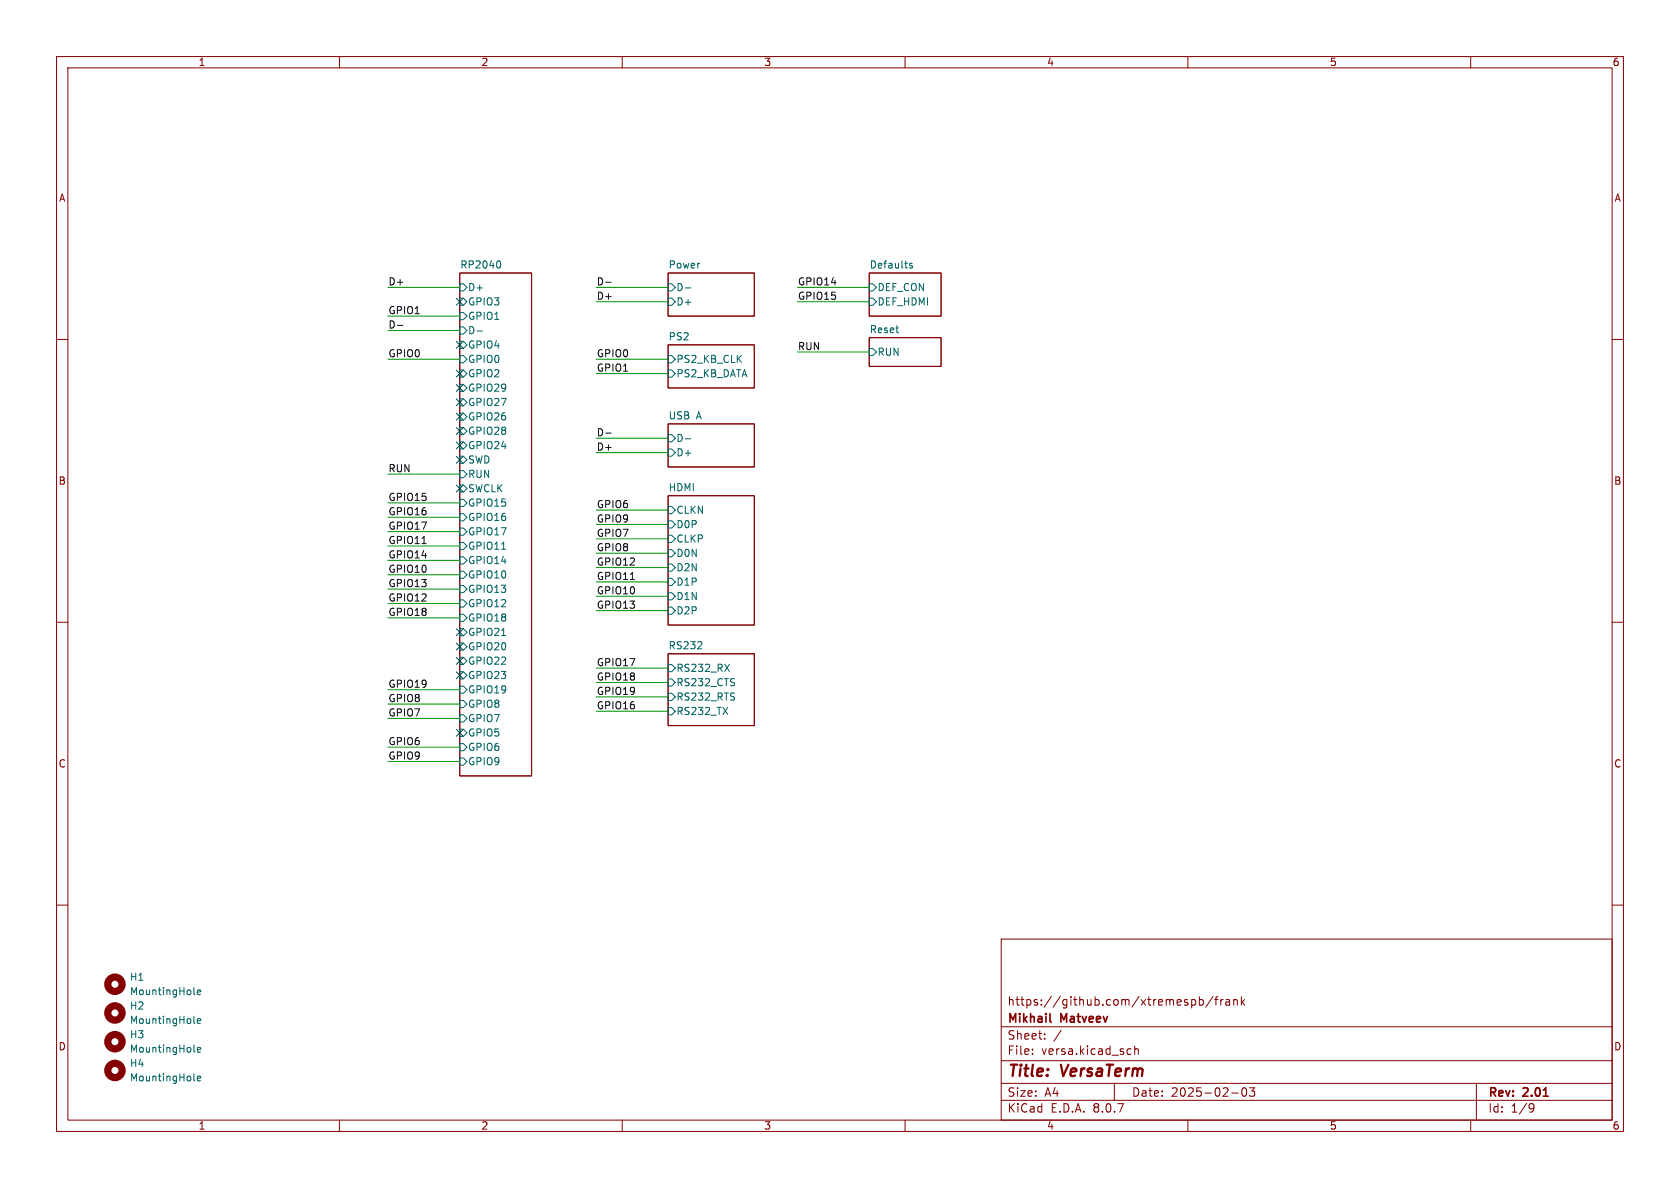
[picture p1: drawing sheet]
<svg xmlns="http://www.w3.org/2000/svg" width="297mm" height="210mm" viewBox="0 0 297 210" stroke-linecap="round" stroke-linejoin="round" font-family="sans-serif">
<g fill="none" stroke="#840000" stroke-width=".18">
<path d="M10 10h277v190h-277zM12 12h273v186h-273zM60 10v2M110 10v2M160 10v2M210 10v2M260 10v2M81.3 48.3h12.7v88.9h-12.7zM118.1 48.3h15.2v7.6h-15.2zM153.7 59.7h12.7v5.1h-12.7zM153.7 48.3h12.7v7.6h-12.7zM10 60h2"/>
<path d="M118.1 61h15.2v7.6h-15.2zM118.1 74.9h15.2v7.7h-15.2zM285 60h2M118.1 87.6h15.2v22.9h-15.2zM10 110h2M118.1 115.6h15.2v12.7h-15.2zM285 110h2M10 160h2M177 166h108v32h-108zM210.7 176.8l.4-.1 .3 .3v.4l-.2 .2h-.5M212 176.8l.5-.1 .2 .3v.4l-.1 .2h-.6M212 176.2v1.5"/>
<path d="M214.5 176.1l-1.3 2M214.7 176.7h.6M215.3 176.2l-.3 .2v1.3M215.8 176.7v1M216.2 176.7l-.2 .1-.2 .2M216.7 176.8h.6l.1 .9M217.4 177.1h-.5a.29 .29 0 0 0-.2 .3 .29 .29 0 0 0 .2 .3l.5-.1M218.1 176.8l.2-.1 .4 .1v.9M218.1 176.7v1M219.5 176.2v1.5M219.6 177.1l.4 .6M220 176.7l-.5 .6"/>
<path d="M285 160h2M60 198v2M110 198v2M160 198v2M177 194.5h108M177 191.5h108M177 187.5h108M177 181.5h108M182.5 186.3v.1M182.5 185.5v.1M184.7 183.6v.1M184.7 182.8v.1"/>
<path d="M187.6 182.1l-1.3 2M197 191.5v3M199.5 185.4l.5 .1M200 186.3l-.5 .1M200.6 185.5l.2-.1 .4 .1v.9M200.6 184.9v1.5M210 198v2M217.7 193.2h1.2M219.7 192.4l.2-.1a.81 .81 0 0 1 .6 .6 .81 .81 0 0 1-.3 .8l-.2 .1a.81 .81 0 0 1-.3-1.4zM220.9 192.3h.9l-.5 .6 .4 .1v.7l-.2 .1h-.4l-.2-.1M260 198v2M261 191.5v6.5"/>
<path d="M270.6 195.1l.5 .1a.99 .99 0 0 1-.4 1.4h-.2M271.2 195.7l-.3 .3h-.3"/>
</g>
<path d="M185.6 180.5l.2 .2" fill="none" stroke="#840000" stroke-width=".3"/>
<g fill="none" stroke="#006464" stroke-width=".18">
<path d="M81.3 50.2h.6l.6 .6-.6 .6h-.6zM81.3 52.7h.6l.6 .6-.6 .7h-.6zM81.3 55.2h.6l.6 .7-.6 .6h-.6zM81.3 57.8h.6l.6 .6-.6 .7h-.6zM84.3 58.5h1M88.2 46.1a.79 .79 0 0 1 0 1.3M118.1 50.2h.6l.7 .6-.7 .6h-.6zM118.1 52.7h.6l.7 .6-.7 .7h-.6zM121.2 50.9h.9M153.7 52.7h.6l.6 .6-.6 .7h-.6zM153.7 50.2h.6l.6 .6-.6 .6h-.6zM161.3 46.6l-.3-.1-.2 .2v.2l.5 .1v.3h-.5"/>
<path d="M81.3 60.3h.6l.6 .7-.6 .6h-.6zM81.3 62.9h.6l.6 .6-.6 .6h-.6zM81.3 65.4h.6l.6 .6-.6 .7h-.6zM81.3 67.9h.6l.6 .7-.6 .6h-.6zM81.3 70.5h.6l.6 .6-.6 .7h-.6zM81.3 73h.6l.6 .7-.6 .6h-.6zM81.3 75.6h.6l.6 .6-.6 .6h-.6zM81.3 78.1h.6l.6 .6-.6 .7h-.6zM118.1 62.9h.6l.7 .6-.7 .6h-.6zM118.1 65.4h.6l.7 .6-.7 .7h-.6zM118.1 76.8h.6l.7 .7-.7 .6h-.6zM118.1 79.4h.6l.7 .6-.7 .6h-.6z"/>
<path d="M121.2 77.6h.9M153.7 61.6h.6l.6 .6-.6 .7h-.6zM81.3 80.6h.6l.6 .7-.6 .6h-.6zM81.3 83.2h.6l.6 .6-.6 .7h-.6zM81.3 85.7h.6l.6 .7-.6 .6h-.6zM81.3 88.3h.6l.6 .6-.6 .6h-.6zM81.3 90.8h.6l.6 .6-.6 .7h-.6zM81.3 93.3h.6l.6 .7-.6 .6h-.6zM81.3 95.9h.6l.6 .6-.6 .7h-.6zM81.3 98.4h.6l.6 .7-.6 .6h-.6zM88.7 97.1h.7M118.1 89.5h.6l.7 .7-.7 .6h-.6z"/>
<path d="M118.1 92.1h.6l.7 .6-.7 .6h-.6zM118.1 94.6h.6l.7 .7-.7 .6h-.6zM118.1 97.2h.6l.7 .6-.7 .6h-.6zM118.1 99.7h.6l.7 .6-.7 .7h-.6zM81.3 101h.6l.6 .6-.6 .6h-.6zM81.3 103.5h.6l.6 .6-.6 .7h-.6zM81.3 106h.6l.6 .7-.6 .6h-.6zM81.3 108.6h.6l.6 .6-.6 .7h-.6zM81.3 111.1h.6l.6 .7-.6 .6h-.6zM81.3 113.7h.6l.6 .6-.6 .6h-.6zM81.3 116.2h.6l.6 .6-.6 .7h-.6zM81.3 118.7h.6l.6 .7-.6 .6h-.6z"/>
<path d="M88.7 112.3h.7M118.1 102.2h.6l.7 .7-.7 .6h-.6zM118.1 104.8h.6l.7 .6-.7 .6h-.6zM118.1 107.3h.6l.7 .7-.7 .6h-.6zM118.1 117.5h.6l.7 .6-.7 .6h-.6zM123.3 114.7h.8M124 113.5v.5M128.1 117.4l.9 1.3M129 117.4l-.9 1.3M81.3 121.3h.6l.6 .6-.6 .7h-.6zM81.3 123.8h.6l.6 .7-.6 .6h-.6zM81.3 126.4h.6l.6 .6-.6 .6h-.6z"/>
<path d="M81.3 128.9h.6l.6 .6-.6 .7h-.6zM81.3 131.4h.6l.6 .7-.6 .6h-.6zM81.3 134h.6l.6 .6-.6 .7h-.6zM118.1 125.1h.6l.7 .6-.7 .7h-.6zM118.1 122.6h.6l.7 .6-.7 .6h-.6zM118.1 120h.6l.7 .7-.7 .6h-.6zM34.3 175.7l.2 .1M34.9 175.4l.6-.1-.1-.2-.3-.1-.2 .2v.6h.5M34.3 190.9l.2 .2M34.3 180.7l.2 .2M34.3 185.8l.2 .2M34.9 180.5l.6-.1-.1-.3h-.3l-.2 .2v.6h.5"/>
<path d="M34.9 185.6l.6-.1-.1-.3h-.3l-.2 .1v.6h.5M34.9 190.7l.6-.2-.1-.2-.3-.1-.2 .2v.6h.5"/>
</g>
<g fill="none" stroke="#840000" stroke-width="1.3">
<circle cx="20.3" cy="174" r="1.27"/>
<circle cx="20.3" cy="179.1" r="1.27"/>
<circle cx="20.3" cy="189.2" r="1.27"/>
<circle cx="20.3" cy="184.1" r="1.27"/>
</g>
<path d="M70.3 57.5h.9M107.1 49.9h1M107.1 76.6h1M74.6 96.1h.7M111.4 102.4h.8" fill="none" stroke="#0f0f0f" stroke-width=".18"/>
<g fill="none" stroke="#009600" stroke-width=".18">
<path d="M68.6 50.8h12.7M68.6 58.4h12.7M68.6 55.9h12.7M105.4 53.3h12.7M105.4 50.8h12.7M141 53.3h12.7M141 50.8h12.7M68.6 63.5h12.7M105.4 77.5h12.7M105.4 63.5h12.7M105.4 66h12.7M141 62.2h12.7"/>
<path d="M68.6 83.8h12.7M68.6 94h12.7M68.6 96.5h12.7M68.6 91.4h12.7M68.6 99.1h12.7M68.6 88.9h12.7M105.4 90.2h12.7M105.4 80h12.7M105.4 95.3h12.7M105.4 92.7h12.7M105.4 97.8h12.7M68.6 106.7h12.7"/>
<path d="M68.6 109.2h12.7M68.6 101.6h12.7M68.6 104.1h12.7M105.4 100.3h12.7M105.4 105.4h12.7M105.4 102.9h12.7M105.4 118.1h12.7M105.4 108h12.7M68.6 124.5h12.7M68.6 121.9h12.7M68.6 132.1h12.7M68.6 127h12.7"/>
<path d="M68.6 134.6h12.7M105.4 125.7h12.7M105.4 123.2h12.7M105.4 120.7h12.7"/>
</g>
<g fill="none" stroke="#000084" stroke-width=".18">
<path d="M80.7 52.7l1.2 1.2M81.9 52.7l-1.2 1.2M80.7 60.4l1.2 1.2M80.7 65.4l1.2 1.2M80.7 68l1.2 1.2M80.7 70.5l1.2 1.2M80.7 73.1l1.2 1.2M80.7 78.1l1.2 1.2M80.7 75.6l1.2 1.2M81.9 60.4l-1.2 1.2M81.9 65.4l-1.2 1.2M81.9 68l-1.2 1.2"/>
<path d="M81.9 70.5l-1.2 1.2M81.9 73.1l-1.2 1.2M81.9 78.1l-1.2 1.2M81.9 75.6l-1.2 1.2M80.7 85.8l1.2 1.2M80.7 80.7l1.2 1.2M81.9 85.8l-1.2 1.2M81.9 80.7l-1.2 1.2M80.7 118.8l1.2 1.2M80.7 116.2l1.2 1.2M80.7 113.7l1.2 1.2M80.7 111.2l1.2 1.2"/>
<path d="M81.9 118.8l-1.2 1.2M81.9 116.2l-1.2 1.2M81.9 113.7l-1.2 1.2M81.9 111.2l-1.2 1.2M80.7 128.9l1.2 1.2M81.9 128.9l-1.2 1.2"/>
</g>
<g font-size="2.8" fill="#840000">
<text x="178" y="190.9">Title:</text>
<text x="187.7" y="190.9">VersaTerm</text>
</g>
<g font-size="2.1" fill="#840000">
<text x="178" y="178">https://github.com/xtremespb/frank</text>
<text x="178" y="184">Sheet:</text>
<text x="178" y="181.2">Mikhail</text>
<text x="187.6" y="181.2">Matveev</text>
<text x="178" y="186.7">File:</text>
<text x="184.1" y="186.7">versa.kicad_sch</text>
<text x="178" y="196.9">KiCad</text>
<text x="178" y="194.1">Size:</text>
<text x="184.7" y="194.1">A4</text>
<text x="185.7" y="196.9">E.D.A.</text>
<text x="193.3" y="196.9">8.0.7</text>
<text x="200" y="194.1">Date:</text>
<text x="207" y="194.1">2025-02-03</text>
<text x="263" y="194.3">Rev:</text>
<text x="263" y="196.9">Id:</text>
<text x="267.1" y="196.9">1/9</text>
<text x="269.4" y="194.3">2.01</text>
</g>
<g font-size="1.8" fill="#840000">
<text x="35" y="11.9">1</text>
<text x="85" y="11.9">2</text>
<text x="135" y="11.9">3</text>
<text x="185" y="11.9">4</text>
<text x="235" y="11.9">5</text>
<text x="285" y="11.9">6</text>
<text x="10.3" y="35.9">A</text>
<text x="285.3" y="35.9">A</text>
<text x="10.3" y="85.9">B</text>
<text x="285.3" y="85.9">B</text>
<text x="10.3" y="135.9">C</text>
<text x="285.3" y="135.9">C</text>
<text x="10.3" y="185.9">D</text>
<text x="285.3" y="185.9">D</text>
<text x="35" y="199.9">1</text>
<text x="85" y="199.9">2</text>
<text x="135" y="199.9">3</text>
<text x="185" y="199.9">4</text>
<text x="235" y="199.9">5</text>
<text x="285" y="199.9">6</text>
</g>
<g font-size="1.8" fill="#006464">
<text x="81.3" y="47.5">RP2040</text>
<text x="118.1" y="47.5">Power</text>
<text x="153.7" y="47.5">Defaults</text>
<text x="82.7" y="51.7">D+</text>
<text x="119.5" y="51.7">D-</text>
<text x="155" y="51.7">DEF_CON</text>
<text x="82.7" y="54.2">GPIO3</text>
<text x="82.7" y="56.7">GPIO1</text>
<text x="82.7" y="59.3">D-</text>
<text x="119.5" y="54.2">D+</text>
<text x="153.7" y="59">Reset</text>
<text x="155" y="54.2">DEF_HDMI</text>
<text x="82.7" y="61.8">GPIO4</text>
<text x="82.7" y="64.4">GPIO0</text>
<text x="118.1" y="60.2">PS2</text>
<text x="119.5" y="64.4">PS2_KB_CLK</text>
<text x="155" y="63.1">RUN</text>
<text x="82.7" y="66.9">GPIO2</text>
<text x="82.7" y="69.4">GPIO29</text>
<text x="82.7" y="72">GPIO27</text>
<text x="119.5" y="66.9">PS2_KB_DATA</text>
<text x="82.7" y="74.5">GPIO26</text>
<text x="82.7" y="77.1">GPIO28</text>
<text x="118.1" y="74.2">USB</text>
<text x="123.1" y="74.2">A</text>
<text x="82.7" y="79.6">GPIO24</text>
<text x="82.7" y="82.1">SWD</text>
<text x="119.5" y="78.3">D-</text>
<text x="119.5" y="80.9">D+</text>
<text x="82.7" y="84.7">RUN</text>
<text x="82.7" y="87.2">SWCLK</text>
<text x="82.7" y="89.8">GPIO15</text>
<text x="118.1" y="86.9">HDMI</text>
<text x="82.7" y="92.3">GPIO16</text>
<text x="82.7" y="94.8">GPIO17</text>
<text x="119.5" y="91">CLKN</text>
<text x="119.5" y="93.6">D0P</text>
<text x="82.7" y="97.4">GPIO11</text>
<text x="82.7" y="99.9">GPIO14</text>
<text x="119.5" y="96.1">CLKP</text>
<text x="119.5" y="98.7">D0N</text>
<text x="119.5" y="101.2">D2N</text>
<text x="82.7" y="102.5">GPIO10</text>
<text x="82.7" y="105">GPIO13</text>
<text x="82.7" y="107.5">GPIO12</text>
<text x="119.5" y="103.7">D1P</text>
<text x="119.5" y="106.3">D1N</text>
<text x="82.7" y="110.1">GPIO18</text>
<text x="82.7" y="112.6">GPIO21</text>
<text x="119.5" y="108.8">D2P</text>
<text x="82.7" y="115.2">GPIO20</text>
<text x="82.7" y="117.7">GPIO22</text>
<text x="118.1" y="114.9">RS232</text>
<text x="119.5" y="119">RS232_RX</text>
<text x="82.7" y="120.2">GPIO23</text>
<text x="82.7" y="122.8">GPIO19</text>
<text x="82.7" y="125.3">GPIO8</text>
<text x="119.5" y="124.1">RS232_RTS</text>
<text x="119.5" y="121.5">RS232_CTS</text>
<text x="82.7" y="127.9">GPIO7</text>
<text x="82.7" y="130.4">GPIO5</text>
<text x="119.5" y="126.6">RS232_TX</text>
<text x="82.7" y="132.9">GPIO6</text>
<text x="82.7" y="135.5">GPIO9</text>
<text x="22.9" y="173.6">H1</text>
<text x="22.9" y="176.1">MountingHole</text>
<text x="22.9" y="178.7">H2</text>
<text x="22.9" y="181.2">MountingHole</text>
<text x="22.9" y="183.7">H3</text>
<text x="22.9" y="188.8">H4</text>
<text x="22.9" y="191.4">MountingHole</text>
<text x="22.9" y="186.3">MountingHole</text>
</g>
<g font-size="1.8" fill="#0f0f0f">
<text x="68.6" y="50.5">D+</text>
<text x="105.4" y="50.5">D-</text>
<text x="105.4" y="53.1">D+</text>
<text x="141" y="53.1">GPIO15</text>
<text x="141" y="50.5">GPIO14</text>
<text x="68.6" y="58.2">D-</text>
<text x="68.6" y="55.6">GPIO1</text>
<text x="68.6" y="63.2">GPIO0</text>
<text x="105.4" y="65.8">GPIO1</text>
<text x="105.4" y="63.2">GPIO0</text>
<text x="141" y="62">RUN</text>
<text x="105.4" y="77.2">D-</text>
<text x="68.6" y="83.6">RUN</text>
<text x="105.4" y="79.7">D+</text>
<text x="68.6" y="88.6">GPIO15</text>
<text x="105.4" y="89.9">GPIO6</text>
<text x="68.6" y="91.2">GPIO16</text>
<text x="68.6" y="93.7">GPIO17</text>
<text x="105.4" y="95">GPIO7</text>
<text x="105.4" y="92.4">GPIO9</text>
<text x="68.6" y="101.3">GPIO10</text>
<text x="68.6" y="98.8">GPIO14</text>
<text x="68.6" y="96.3">GPIO11</text>
<text x="105.4" y="100.1">GPIO12</text>
<text x="105.4" y="97.5">GPIO8</text>
<text x="68.6" y="103.9">GPIO13</text>
<text x="68.6" y="106.4">GPIO12</text>
<text x="105.4" y="102.6">GPIO11</text>
<text x="105.4" y="105.1">GPIO10</text>
<text x="105.4" y="107.7">GPIO13</text>
<text x="68.6" y="109">GPIO18</text>
<text x="105.4" y="117.8">GPIO17</text>
<text x="68.6" y="121.7">GPIO19</text>
<text x="68.6" y="124.2">GPIO8</text>
<text x="105.4" y="122.9">GPIO19</text>
<text x="105.4" y="120.4">GPIO18</text>
<text x="105.4" y="125.5">GPIO16</text>
<text x="68.6" y="131.8">GPIO6</text>
<text x="68.6" y="126.7">GPIO7</text>
<text x="68.6" y="134.4">GPIO9</text>
</g>
</svg>
